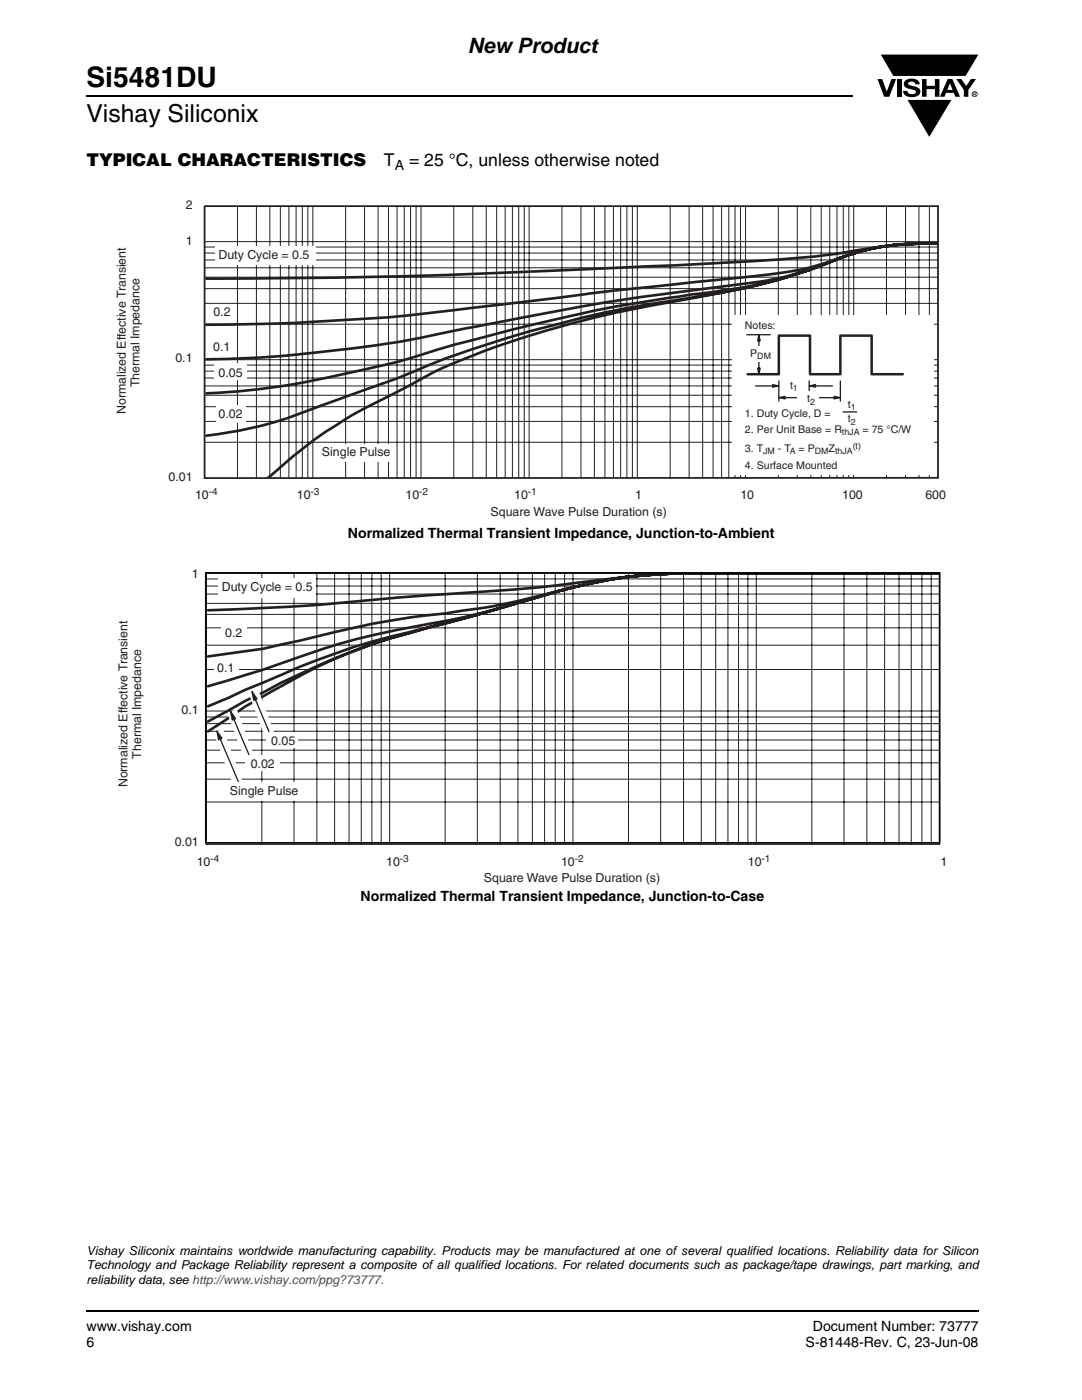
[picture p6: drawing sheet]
<svg xmlns="http://www.w3.org/2000/svg" width="216mm" height="279mm" viewBox="0 0 216 279" stroke-linecap="round" stroke-linejoin="round" font-family="sans-serif">
<path d="M17.1 18.9h.2v.3h-.2zM17.1 261.5h.2v.4h-.2z" fill="#000"/>
<path d="M17.3 19.1h152.9M17.3 261.7h178.1" fill="none" stroke="#000" stroke-width=".36"/>
<path d="M175.1 10.7h20.4v17h-20.4z" fill="#fff"/>
<g fill="#000">
<path d="M175.1 15.8h.9l.9 2.5 1-2.5h.9l-1.4 3.5h-1zM175.6 10.8h19.8l-2.7 4.5h-14.5zM179 15.8h.9v3.5h-.9zM180.7 16.1a2.08 2.08 0 0 1 2.7 .3l.1 .4h-.9a.78 .78 0 0 0-.6-.5 .78 .78 0 0 0-.8 .4l.2 .3 1 .2a1.06 1.06 0 0 1 1.2 1 1.06 1.06 0 0 1-1 1.1 1.71 1.71 0 0 1-2.4-1.2h.9a.95 .95 0 0 0 .8 .7 .95 .95 0 0 0 .9-.4 1.29 1.29 0 0 0-1.2-.6 1.02 1.02 0 0 1-1.1-.6 1.02 1.02 0 0 1 .2-1.1zM184 15.8h.9v1.3h1.6v-1.3h.9v3.5h-.9v-1.5h-1.6v1.5h-.9zM180.9 19.8h9.1l-4.6 7.7zM190.8 15.8h1l1 1.4 .9-1.4h1l-1.5 2.2v1.3h-.9v-1.4z"/>
<path d="M189.6 16.6l-.6 1.3h1.1zM189.1 15.8h.9l1.6 3.5h-1l-.3-.8h-1.5l-.3 .8h-1z"/>
<path d="M194.4 18.6v.1h.2v-.1zM194.2 18.5h.5v.2l-.1 .1 .1 .3-.2-.3-.1 .3h-.2zM194 18.8a.45 .45 0 0 0 .9 0 .45 .45 0 0 0-.9 0zM193.9 18.8a.6 .6 0 0 1 1.2 0 .6 .6 0 0 1-1.2 0z"/>
</g>
<path d="M175.6 10.8h19.8l-2.7 4.5h-14.5zM180.9 19.8h9.1l-4.6 7.7z" fill="none" stroke="#fff" stroke-width=".2"/>
<path d="M23.3 40h166.2v63.5h-166.2z" fill="#fff"/>
<g fill="none" stroke="#231f20" stroke-width=".2">
<path d="M40.8 51.9h146.3M40.8 50.5h146.3M40.8 53.4h146.3M40.8 57.6h146.3M40.8 55.3h146.3M40.8 49.3h146.3M40.8 48.2h146.3M47.4 41.1v54.2M51.2 41.1v54.2M53.8 41.1v54.2M55.9 41.1v54.2M57.6 41.1v54.2"/>
<path d="M59.1 41.1v54.2M60.3 41.1v54.2M61.4 41.1v54.2M62.4 41.1v54.2M69 41.1v54.2M72.7 41.1v54.2M75.4 41.1v54.2M77.5 41.1v54.2M79.2 41.1v54.2M80.7 41.1v54.2M81.9 41.1v54.2M83 41.1v54.2"/>
<path d="M84 41.1v54.2M90.5 41.1v54.2M94.3 41.1v54.2M97 41.1v54.2M99.1 41.1v54.2M100.8 41.1v54.2M102.2 41.1v54.2M103.5 41.1v54.2M104.6 41.1v54.2M105.6 41.1v54.2M112.1 41.1v54.2M115.9 41.1v54.2"/>
<path d="M118.6 41.1v54.2M120.7 41.1v54.2M122.4 41.1v54.2M123.8 41.1v54.2M125.1 41.1v54.2M126.2 41.1v54.2M127.2 41.1v54.2M133.7 41.1v54.2M137.5 41.1v54.2M140.2 41.1v54.2M142.3 41.1v54.2M144 41.1v54.2"/>
<path d="M145.4 41.1v54.2M146.7 41.1v54.2M147.8 41.1v54.2M148.8 41.1v54.2M155.3 41.1v54.2M159.1 41.1v54.2M161.8 41.1v54.2M163.9 41.1v54.2M165.6 41.1v54.2M167 41.1v54.2M168.3 41.1v54.2M169.4 41.1v54.2"/>
<path d="M170.3 41.1v54.2M176.9 41.1v54.2M180.7 41.1v54.2M183.4 41.1v54.2M185.4 41.1v54.2M40.8 71.8h146.3M40.8 78.9h146.3M40.8 77h146.3M40.8 75.4h146.3M40.8 74.1h146.3M40.8 72.9h146.3M40.8 64.7h146.3"/>
<path d="M40.8 60.5h146.3M40.8 88.3h146.3M40.8 84.1h146.3M40.8 81.2h146.3"/>
</g>
<g fill="#fff">
<path d="M42.9 72.5h6.4v3.3h-6.4z"/>
<path d="M43.1 80.9h5.9v3.4h-5.9z"/>
<path d="M63.6 88.5h14.7v3.6h-14.7z"/>
<path d="M43 49.2h20v3.7h-20z"/>
</g>
<path d="M187.2 48.6h-1.6a74.3 74.3 0 0 0-17.1 1.8 272.9 272.9 0 0 1-26.8 2.2l-56.6 2.4-21 .4-22.9 .2M187.2 48.6a51 51 0 0 0-21.6 3.6 74.4 74.4 0 0 1-16.9 3.1l-27.1 2.8-26.7 3.3a403.6 403.6 0 0 1-44.5 3.3l-9.2 .1M187.2 48.6a49.8 49.8 0 0 0-19.2 2.8l-1.9 .7a68 68 0 0 1-21 5 618.1 618.1 0 0 0-54.2 8.8 257.3 257.3 0 0 1-39.2 5.5l-10.5 .3M187.2 48.6a48.9 48.9 0 0 0-21.6 3.7 93.9 93.9 0 0 1-27.8 6.5 354.6 354.6 0 0 0-45.2 9.5l-2.5 .7a235.7 235.7 0 0 1-33.1 7.9l-7.9 1-7.9 .6M187.2 48.6a49.6 49.6 0 0 0-19.2 2.8 120.7 120.7 0 0 1-31 8.2 241.5 241.5 0 0 0-44.3 10.6l-4.3 1.5a253.1 253.1 0 0 1-21.8 8.3l-2.8 1.1a81.5 81.5 0 0 1-22.6 5.9M187.2 48.6a48.9 48.9 0 0 0-21.6 3.7 135.7 135.7 0 0 1-28.1 7.3 205.7 205.7 0 0 0-49 13.8l-8.7 4.5a96.5 96.5 0 0 0-23.6 15.2l-2.8 2.4" fill="none" stroke="#231f20" stroke-width=".53"/>
<path d="M187.2 41v54.4h-146.4v-54.3" fill="none" stroke="#231f20" stroke-width=".35"/>
<path d="M146.2 63h40.2v31.8h-40.2z" fill="#fff"/>
<path d="M149 66.8h4.7M155.4 76v4M161.5 76v2M167.7 76v4M168.2 82.2h2.8" fill="none" stroke="#231f20" stroke-width=".26"/>
<path d="M155.4 79.4l1.2-.3v.5z" fill="#231f20"/>
<path d="M155.4 79.4l1.2-.3v.5zM156.3 79.4h3.7" fill="none" stroke="#231f20" stroke-width=".26"/>
<path d="M166.4 79.1l1.3 .3-1.3 .2z" fill="#231f20"/>
<path d="M163 79.4h3.8M166.4 79.1l1.3 .3-1.3 .2z" fill="none" stroke="#231f20" stroke-width=".26"/>
<path d="M154.2 76.8l1.2 .2-1.2 .3z" fill="#231f20"/>
<path d="M150.8 77h3.7M154.2 76.8l1.2 .2-1.2 .3z" fill="none" stroke="#231f20" stroke-width=".26"/>
<path d="M161.5 77l1.2-.2v.5z" fill="#231f20"/>
<path d="M161.5 77l1.2-.2v.5zM162.3 77h3.8" fill="none" stroke="#231f20" stroke-width=".26"/>
<g fill="#fff">
<path d="M155.9 75.3h4.3v2.7h-4.3z"/>
<path d="M159.1 78h4.2v2.7h-4.2z"/>
</g>
<path d="M151.2 73.5h.5l-.3 1.2z" fill="#231f20"/>
<path d="M151.2 73.5h.5l-.3 1.2zM151.4 70.2v3.6" fill="none" stroke="#231f20" stroke-width=".26"/>
<path d="M151.4 66.8l.3 1.2h-.5z" fill="#231f20"/>
<path d="M151.4 66.8l.3 1.2h-.5zM151.4 67.7v3.6" fill="none" stroke="#231f20" stroke-width=".26"/>
<path d="M148 69h6.7v3.1h-6.7z" fill="#fff"/>
<path d="M149.2 74.7h6.2v-7.7h6.2v7.7h6.1v-7.7h6.2v7.7h6.2" fill="none" stroke="#231f20" stroke-width=".5"/>
<path d="M40.9 41.1h146.3" fill="none" stroke="#231f20" stroke-width=".35"/>
<path d="M23.3 113.6h166.5v63h-166.5z" fill="#fff"/>
<g fill="none" stroke="#231f20" stroke-width=".2">
<path d="M41.2 114.3v54.2M41.2 118.6h146.3M41.2 117h146.3M41.2 115.5h146.3M41.2 114.3h146.3v54.2h-146.3M52.2 114.3v54.2M58.7 114.3v54.2M63.2 114.3v54.2M66.8 114.3v54.2M69.6 114.3v54.2M72.1 114.3v54.2M74.2 114.3v54.2"/>
<path d="M76.1 114.3v54.2M77.7 114.3v54.2M88.8 114.3v54.2M95.2 114.3v54.2M99.8 114.3v54.2M103.3 114.3v54.2M106.2 114.3v54.2M108.7 114.3v54.2M110.8 114.3v54.2M112.6 114.3v54.2M114.3 114.3v54.2M125.4 114.3v54.2"/>
<path d="M131.8 114.3v54.2M136.4 114.3v54.2M139.9 114.3v54.2M142.8 114.3v54.2M145.2 114.3v54.2M147.4 114.3v54.2M149.2 114.3v54.2M150.9 114.3v54.2M162 114.3v54.2M168.4 114.3v54.2M173 114.3v54.2M176.5 114.3v54.2"/>
<path d="M179.4 114.3v54.2M181.8 114.3v54.2M184 114.3v54.2M185.8 114.3v54.2M41.2 120.4h146.3M41.2 133.6h146.3M41.2 128.8h146.3M41.2 125.3h146.3M41.2 122.6h146.3M41.2 141.9h146.3M41.2 155.5h146.3M41.2 152.2h146.3"/>
<path d="M41.2 149.7h146.3M41.2 147.7h146.3M41.2 145.9h146.3M41.2 144.4h146.3M41.2 143.1h146.3M41.2 160.1h146.3"/>
</g>
<g fill="#fff">
<path d="M44.1 124.6h5.2v3.1h-5.2z"/>
<path d="M42.7 131.6h4.9v3.1h-4.9z"/>
<path d="M43.6 115.3h19.5v3.9h-19.5z"/>
</g>
<path d="M187.5 114.4h-51.4a276.2 276.2 0 0 0-26.9 2.6l-7.3 .7-22.6 1.6a458.3 458.3 0 0 1-37.8 2.5M187.5 114.4h-51.4a115.3 115.3 0 0 0-28.8 4.6l-1.4 .3a100.8 100.8 0 0 1-13.6 2.6l-3.5 .5a171.2 171.2 0 0 0-28.9 5.4l-7.5 1.7-10.9 1.5M187.5 114.4h-51.4a108.2 108.2 0 0 0-31.2 5.5 166.9 166.9 0 0 1-24.1 5.5l-1.6 .3a136.4 136.4 0 0 0-23.2 6.7l-3.6 1.3-10.9 3.3M187.5 114.4h-51.4a107.5 107.5 0 0 0-31.2 5.5l-11.7 3.3-11.2 2.9a152.6 152.6 0 0 0-29.6 10.2l-10.9 4.7M187.5 114.4h-51.4a109.2 109.2 0 0 0-30.6 5.3l-10.2 3-10 2.6a125.7 125.7 0 0 0-25.4 9.2l-11 5.4-7.4 4.1M187.5 114.4h-51.4a109.2 109.2 0 0 0-30.6 5.3l-10.2 3-10 2.6a117.4 117.4 0 0 0-22.2 7.9l-5.7 3a169 169 0 0 0-15.9 9.8" fill="none" stroke="#231f20" stroke-width=".53"/>
<path d="M41.1 114.4h146.4v53.8h-146.4z" fill="none" stroke="#040503" stroke-width=".35"/>
<path d="M49.7 138.5l1.8-.9 3.8 10.2-1.9 .9z" fill="#fff"/>
<path d="M50.3 138l1 1.5-.7 .3z" fill="#231f20"/>
<path d="M50.3 138l1 1.5-.7 .3zM50.9 139.5l3.9 9.3" fill="none" stroke="#231f20" stroke-width=".26"/>
<path d="M45.4 142.4l1.8-.9 3.8 10.2-1.8 .9z" fill="#fff"/>
<path d="M46 142l1 1.4-.7 .3z" fill="#231f20"/>
<path d="M46 142l1 1.4-.7 .3zM46.6 143.5l4 9.2" fill="none" stroke="#231f20" stroke-width=".26"/>
<path d="M42.7 146.3l1.8-.9 3.8 10.3-1.9 .9z" fill="#fff"/>
<path d="M43.3 145.9l1 1.5-.7 .2z" fill="#231f20"/>
<path d="M43.3 145.9l1 1.5-.7 .2zM43.9 147.4l3.9 9.3" fill="none" stroke="#231f20" stroke-width=".26"/>
<g fill="#fff">
<path d="M53.4 146.2h6v3h-6z"/>
<path d="M48.9 150.7h6.8v3.1h-6.8z"/>
<path d="M45.1 156.2h15.1v3.7h-15.1z"/>
</g>
<text font-size="5.6" x="17.3" y="17.4">Si5481DU</text>
<text font-size="4.9" x="17.3" y="24.4">Vishay Siliconix</text>
<text font-size="4.2" x="93.3" y="10.5">New Product</text>
<g font-size="3.5">
<text x="17.3" y="33">TYPICAL CHARACTERISTICS</text>
<text x="76.6" y="33">T</text>
<text x="81.6" y="33">= 25 °C, unless otherwise noted</text>
</g>
<g font-size="2.8">
<text x="78.8" y="33.9">A</text>
<text x="69.4" y="107.3">Normalized Thermal Transient Impedance, Junction-to-Ambient</text>
<text x="71.9" y="179.8">Normalized Thermal Transient Impedance, Junction-to-Case</text>
<text x="17.3" y="265.6">www.vishay.com</text>
<text x="17.3" y="268.8">6</text>
<text x="160.8" y="268.8">S-81448-Rev. C, 23-Jun-08</text>
<text x="162.2" y="265.6">Document Number: 73777</text>
</g>
<g font-size="2.5" fill="#231f20">
<text x="37.1" y="41.8">2</text>
<text x="37.1" y="48.9">1</text>
<text x="43.6" y="51.7">Duty Cycle = 0.5</text>
<text x="42.6" y="63.1">0.2</text>
<text x="42.5" y="70">0.1</text>
<text x="27.8" y="77.3" transform="rotate(-90 27.8 77.3)">Thermal Impedance</text>
<text x="35" y="72.2">0.1</text>
<text x="43.6" y="75.3">0.05</text>
<text x="25.1" y="82.7" transform="rotate(-90 25.1 82.7)">Normalized Effective Transient</text>
<text x="43.6" y="83.4">0.02</text>
<text x="33.6" y="96">0.01</text>
<text x="64.2" y="91">Single P</text>
<text x="73.4" y="91">ulse</text>
<text x="38.9" y="99.6">10</text>
<text x="59.2" y="99.6">10</text>
<text x="80.9" y="99.6">10</text>
<text x="102.6" y="99.6">10</text>
<text x="126.7" y="99.6">1</text>
<text x="147.7" y="99.6">10</text>
<text x="168" y="99.6">100</text>
<text x="184.6" y="99.6">600</text>
<text x="97.9" y="102.9">Square Wave Pulse Duration (s)</text>
<text x="38.3" y="115.3">1</text>
<text x="44.3" y="118">Duty Cycle = 0.5</text>
<text x="44.9" y="127.1">0.2</text>
<text x="43.4" y="134.2">0.1</text>
<text x="36.2" y="142.5">0.1</text>
<text x="54.1" y="148.7">0.05</text>
<text x="28.2" y="151.4" transform="rotate(-90 28.2 151.4)">Thermal Impedance</text>
<text x="50" y="153.3">0.02</text>
<text x="25.5" y="157.1" transform="rotate(-90 25.5 157.1)">Normalized Effective Transient</text>
<text x="45.9" y="158.8">Single Pulse</text>
<text x="34.9" y="168.9">0.01</text>
<text x="39.3" y="172.7">10</text>
<text x="77" y="172.7">10</text>
<text x="111.9" y="172.7">10</text>
<text x="149.2" y="172.7">10</text>
<text x="187.7" y="172.7">1</text>
<text x="96.6" y="176.1">Square Wave Pulse Duration (s)</text>
</g>
<g font-size="2.5">
<text x="17.3" y="250.5">Vishay Siliconix maintains worldwide manufacturing capability. Products may be manufactured at one of several qualified locations. Reliability data for Silicon</text>
<text x="17.3" y="253.3">Technology and Package Reliability represent a composite of all qualified locations. For related documents such as package/tape drawings, part marking, and</text>
<text x="17.3" y="256.2">reliability data, see http://www.vishay.com/ppg?73777.</text>
</g>
<g font-size="2.1" fill="#231f20">
<text x="148.6" y="65.6">Notes:</text>
<text x="149.7" y="71.3">P</text>
<text x="157.6" y="77.6">t</text>
<text x="148.6" y="83.1">1. Duty Cycle, D =</text>
<text x="161.1" y="80.3">t</text>
<text x="169.2" y="81.5">t</text>
<text x="148.6" y="86.4">2. Per Unit Base = R</text>
<text x="169.2" y="84.3">t</text>
<text x="172.1" y="86.4">= 75 °C/W</text>
<text x="148.6" y="90.2">3. T</text>
<text x="148.6" y="93.5">4. Surface Mo</text>
<text x="155.2" y="90.2">- T</text>
<text x="159.4" y="90.2">= P</text>
<text x="161.8" y="93.5">unted</text>
<text x="165.3" y="90.2">Z</text>
</g>
<g font-size="2" fill="#231f20">
<text x="41.6" y="98.8">-4</text>
<text x="61.9" y="98.8">-3</text>
<text x="83.6" y="98.8">-2</text>
<text x="105.3" y="98.8">-1</text>
<text x="42" y="172">-4</text>
<text x="79.8" y="172">-3</text>
<text x="114.7" y="172">-2</text>
<text x="152" y="172">-1</text>
</g>
<g font-size="1.8" fill="#231f20">
<text x="151.1" y="71.7">DM</text>
<text x="158.2" y="78.1">1</text>
<text x="161.7" y="80.7">2</text>
<text x="169.8" y="81.9">1</text>
<text x="168" y="86.9">thJA</text>
<text x="169.8" y="84.8">2</text>
<text x="170.2" y="89.5">(t)</text>
<text x="152.3" y="90.6">JM</text>
<text x="157.6" y="90.6">A</text>
<text x="162.6" y="90.6">DM</text>
<text x="166.6" y="90.6">thJA</text>
</g>
</svg>
